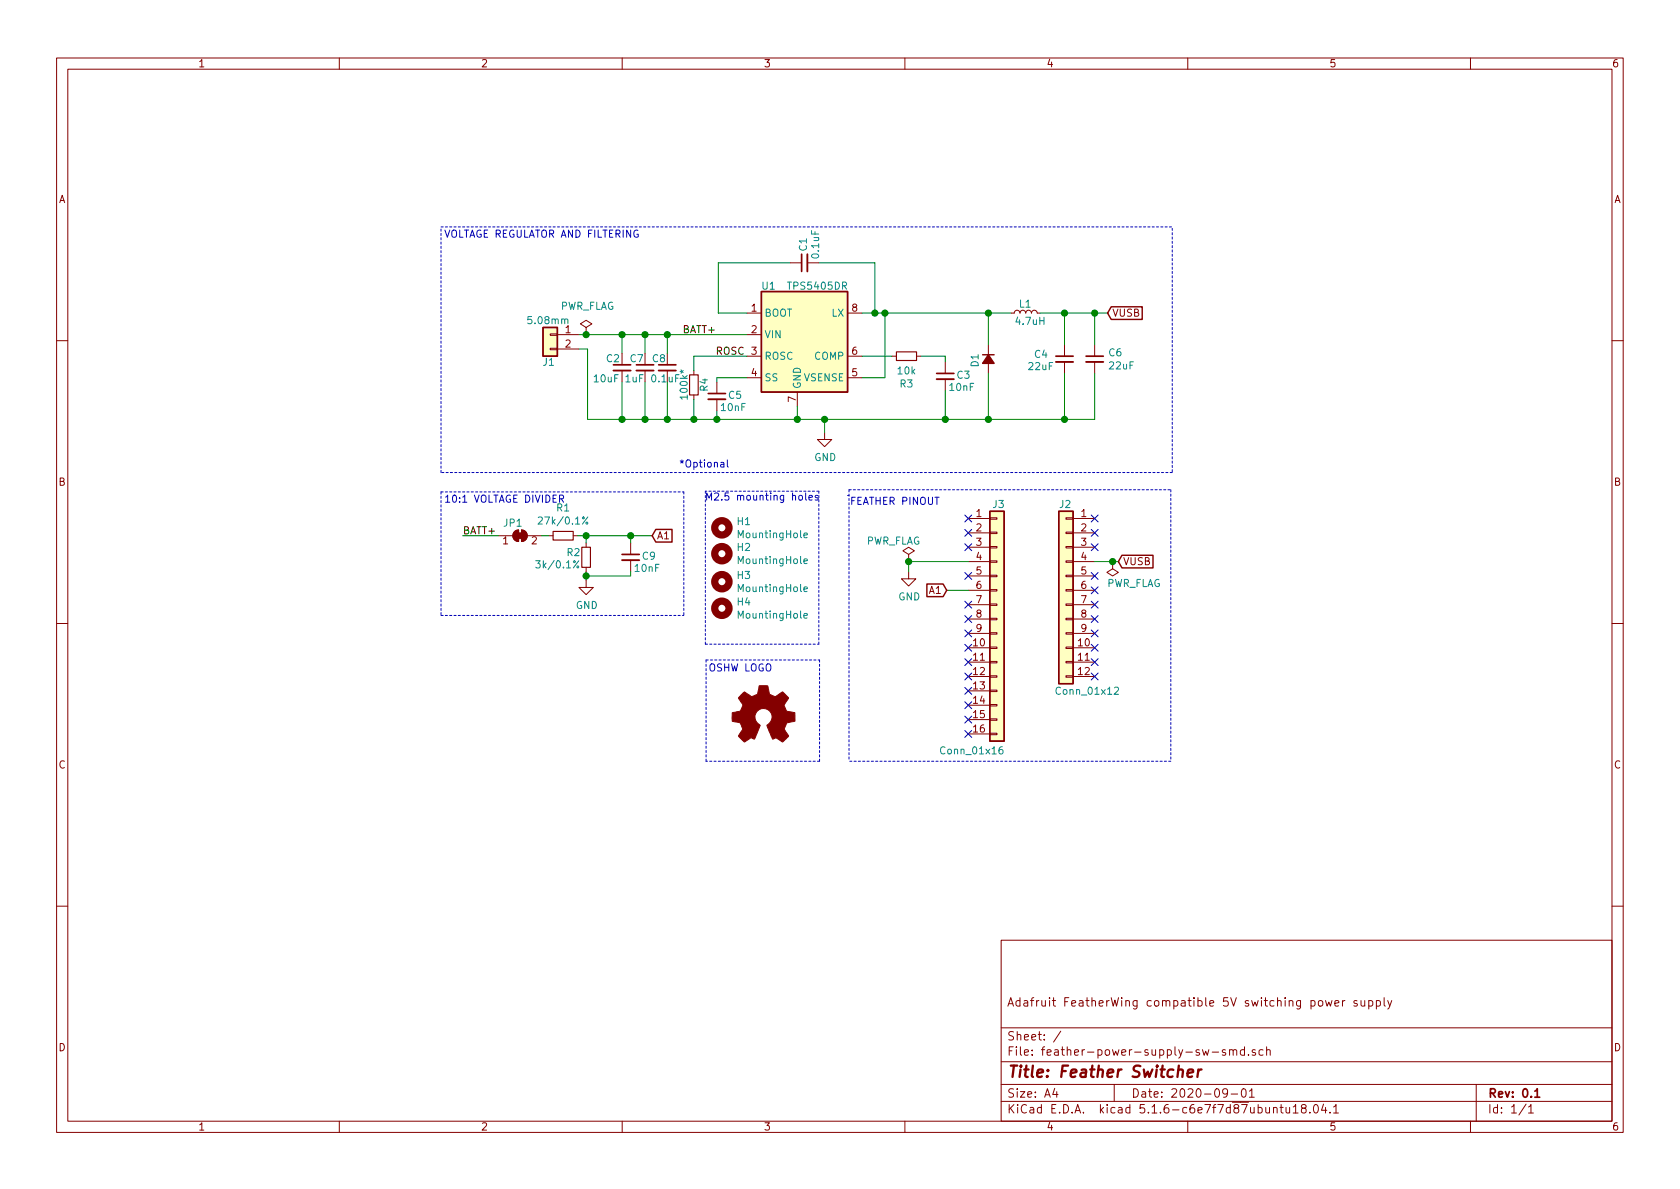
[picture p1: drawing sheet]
EESchema Schematic File Version 4
EELAYER 30 0
EELAYER END
$Descr A4 11693 8268
encoding utf-8
Sheet 1 1
Title "Feather Switcher"
Date "2020-09-01"
Rev "0.1"
Comp ""
Comment1 "Adafruit FeatherWing compatible 5V switching power supply"
Comment2 ""
Comment3 ""
Comment4 ""
$EndDescr
$Comp
L Connector_Generic:Conn_01x12 J2
U 1 1
P 7420 4100
F 0 "J2" H 7425 4700 50  0000 C CNN
F 1 "Conn_01x12" H 7270 3400 50  0000 C CNN
F 2 "Connector_PinHeader_2.54mm:PinHeader_1x12_P2.54mm_Vertical" H 7420 4100 50  0001 C CNN
F 3 "~" H 7420 4100 50  0001 C CNN
	1    7420 4100
	-1   0    0    -1  
$EndComp
$Comp
L Connector_Generic:Conn_01x16 J3
U 1 1
P 6940 4300
F 0 "J3" H 6905 5100 50  0000 L CNN
F 1 "Conn_01x16" H 6535 3385 50  0000 L CNN
F 2 "Connector_PinHeader_2.54mm:PinHeader_1x16_P2.54mm_Vertical" H 6940 4300 50  0001 C CNN
F 3 "~" H 6940 4300 50  0001 C CNN
	1    6940 4300
	1    0    0    -1  
$EndComp
$Comp
L power:GND #PWR01
U 1 1
P 5740 3000
F 0 "#PWR01" H 5740 2750 50  0001 C CNN
F 1 "GND" H 5745 2827 50  0000 C CNN
F 2 "" H 5740 3000 50  0001 C CNN
F 3 "" H 5740 3000 50  0001 C CNN
	1    5740 3000
	1    0    0    -1  
$EndComp
Text GLabel 7785 3900 2    50   Input ~ 0
VUSB
Wire Wire Line
	7620 3900 7745 3900
$Comp
L power:GND #PWR03
U 1 1
P 6325 3970
F 0 "#PWR03" H 6325 3720 50  0001 C CNN
F 1 "GND" H 6330 3797 50  0000 C CNN
F 2 "" H 6325 3970 50  0001 C CNN
F 3 "" H 6325 3970 50  0001 C CNN
	1    6325 3970
	1    0    0    -1  
$EndComp
Wire Wire Line
	6740 3900 6325 3900
Wire Wire Line
	6325 3900 6325 3970
$Comp
L power:PWR_FLAG #FLG02
U 1 1
P 7745 3900
F 0 "#FLG02" H 7745 3975 50  0001 C CNN
F 1 "PWR_FLAG" H 7595 4055 50  0000 C CNN
F 2 "" H 7745 3900 50  0001 C CNN
F 3 "~" H 7745 3900 50  0001 C CNN
	1    7745 3900
	-1   0    0    1   
$EndComp
Connection ~ 7745 3900
Wire Wire Line
	7745 3900 7785 3900
$Comp
L power:PWR_FLAG #FLG01
U 1 1
P 6325 3900
F 0 "#FLG01" H 6325 3975 50  0001 C CNN
F 1 "PWR_FLAG" H 6220 4045 50  0000 C CNN
F 2 "" H 6325 3900 50  0001 C CNN
F 3 "~" H 6325 3900 50  0001 C CNN
	1    6325 3900
	1    0    0    -1  
$EndComp
Connection ~ 6325 3900
Text Label 3220 3720 0    50   ~ 0
BATT+
Text GLabel 4540 3720 2    50   Input ~ 0
A1
Text GLabel 6590 4100 0    50   Input ~ 0
A1
Wire Wire Line
	6590 4100 6740 4100
NoConn ~ 7620 3700
NoConn ~ 7620 3800
NoConn ~ 7620 4000
NoConn ~ 7620 4100
NoConn ~ 7620 4200
NoConn ~ 7620 4300
NoConn ~ 7620 4400
NoConn ~ 7620 4500
NoConn ~ 7620 4600
NoConn ~ 7620 4700
NoConn ~ 6740 3700
NoConn ~ 6740 3800
NoConn ~ 6740 4000
NoConn ~ 6740 4200
NoConn ~ 6740 4300
NoConn ~ 6740 4400
NoConn ~ 6740 4500
NoConn ~ 6740 4600
NoConn ~ 6740 4700
NoConn ~ 6740 4800
NoConn ~ 6740 4900
NoConn ~ 6740 5000
NoConn ~ 6740 5100
$Comp
L Device:D_Small_ALT D1
U 1 1
P 6880 2490
F 0 "D1" H 6890 2400 50  0000 C CNN
F 1 "~" H 7000 2580 50  0000 C CNN
F 2 "Diode_SMD:D_SOD-123F" V 6880 2490 50  0001 C CNN
F 3 "" V 6880 2490 50  0001 C CNN
F 4 "" H 6880 2490 50  0001 C CNN "MPN"
F 5 "" H 6880 2490 50  0001 C CNN "DigiKey-PN"
	1    6880 2490
	0    1    1    0   
$EndComp
Text GLabel 7710 2170 2    50   Input ~ 0
VUSB
$Comp
L Device:C_Small C5
U 1 1
P 4990 2750
F 0 "C5" H 5065 2760 50  0000 L CNN
F 1 "10nF" H 5010 2675 50  0000 L CNN
F 2 "Capacitor_SMD:C_0603_1608Metric_Pad1.05x0.95mm_HandSolder" H 4990 2750 50  0001 C CNN
F 3 "~" H 4990 2750 50  0001 C CNN
	1    4990 2750
	1    0    0    -1  
$EndComp
$Comp
L Device:R_Small R3
U 1 1
P 6310 2470
F 0 "R3" V 6114 2470 50  0000 C CNN
F 1 "10k" V 6205 2470 50  0000 C CNN
F 2 "Resistor_SMD:R_0603_1608Metric_Pad1.05x0.95mm_HandSolder" H 6310 2470 50  0001 C CNN
F 3 "~" H 6310 2470 50  0001 C CNN
F 4 "‎P20138CT-ND‎" V 6310 2470 50  0001 C CNN "DigiKey_PN"
	1    6310 2470
	0    -1   -1   0   
$EndComp
$Comp
L Device:C_Small C3
U 1 1
P 6580 2610
F 0 "C3" H 6655 2620 50  0000 L CNN
F 1 "10nF" H 6600 2535 50  0000 L CNN
F 2 "Capacitor_SMD:C_0603_1608Metric_Pad1.05x0.95mm_HandSolder" H 6580 2610 50  0001 C CNN
F 3 "~" H 6580 2610 50  0001 C CNN
	1    6580 2610
	1    0    0    -1  
$EndComp
$Comp
L Device:C_Small C2
U 1 1
P 4330 2550
F 0 "C2" H 4215 2615 50  0000 L CNN
F 1 "10uF" H 4125 2475 50  0000 L CNN
F 2 "Capacitor_SMD:C_1206_3216Metric_Pad1.42x1.75mm_HandSolder" H 4330 2550 50  0001 C CNN
F 3 "~" H 4330 2550 50  0001 C CNN
F 4 "1276-3100-1-ND‎" H 4330 2550 50  0001 C CNN "DigiKey_PN"
	1    4330 2550
	1    0    0    -1  
$EndComp
$Comp
L Device:C_Small C1
U 1 1
P 5600 1820
F 0 "C1" H 5675 1830 50  0000 L CNN
F 1 "0.1uF" H 5620 1745 50  0000 L CNN
F 2 "Capacitor_SMD:C_0603_1608Metric_Pad1.05x0.95mm_HandSolder" H 5600 1820 50  0001 C CNN
F 3 "~" H 5600 1820 50  0001 C CNN
	1    5600 1820
	0    -1   -1   0   
$EndComp
Wire Wire Line
	5700 1820 6090 1820
Wire Wire Line
	6090 1820 6090 2170
Wire Wire Line
	6090 2170 6000 2170
Wire Wire Line
	6090 2170 6160 2170
Wire Wire Line
	6880 2170 6880 2390
Connection ~ 6090 2170
Wire Wire Line
	6880 2170 7040 2170
Connection ~ 6880 2170
Wire Wire Line
	7240 2170 7410 2170
Wire Wire Line
	7410 2170 7410 2390
Wire Wire Line
	7410 2170 7620 2170
Connection ~ 7410 2170
Wire Wire Line
	6000 2470 6210 2470
Wire Wire Line
	6410 2470 6580 2470
Wire Wire Line
	6580 2470 6580 2510
Wire Wire Line
	6580 2710 6580 2910
Wire Wire Line
	6880 2590 6880 2910
Wire Wire Line
	6880 2910 6580 2910
Wire Wire Line
	7410 2590 7410 2910
Connection ~ 6880 2910
Wire Wire Line
	5200 2170 5000 2170
Wire Wire Line
	5000 2170 5000 1820
Wire Wire Line
	5000 1820 5500 1820
Wire Wire Line
	5200 2620 4990 2620
Wire Wire Line
	4990 2620 4990 2650
Wire Wire Line
	4990 2850 4990 2910
Wire Wire Line
	4990 2910 5550 2910
Wire Wire Line
	4330 2650 4330 2910
Connection ~ 4990 2910
Wire Wire Line
	6000 2620 6160 2620
Wire Wire Line
	6160 2620 6160 2170
Connection ~ 6160 2170
Wire Wire Line
	6160 2170 6880 2170
Wire Wire Line
	4030 2420 4090 2420
Wire Wire Line
	4090 2420 4090 2910
Wire Wire Line
	4090 2910 4330 2910
Connection ~ 4330 2910
Text Label 4750 2320 0    50   ~ 0
BATT+
Wire Wire Line
	4330 2320 4330 2450
Wire Wire Line
	4330 2320 4490 2320
Connection ~ 4330 2320
Text Label 4980 2470 0    50   ~ 0
ROSC
NoConn ~ 7620 3600
NoConn ~ 6740 3600
Wire Notes Line
	5910 3400 8150 3400
Wire Notes Line
	8150 3400 8150 5290
Wire Notes Line
	8150 5290 5910 5290
Wire Notes Line
	5910 3440 5900 3440
Wire Notes Line
	5910 3400 5910 5290
Wire Notes Line
	4760 3415 4760 4275
Wire Notes Line
	8160 1580 8160 3280
Wire Notes Line
	8160 3280 3070 3280
Wire Notes Line
	3070 3280 3070 1570
Wire Notes Line
	3070 1570 8160 1570
Connection ~ 5550 2910
$Comp
L custom:TPS5405DR U1
U 1 1
P 5600 2320
F 0 "U1" H 5350 2660 50  0000 C CNN
F 1 "TPS5405DR" H 5690 2660 50  0000 C CNN
F 2 "digikey-footprints:SOIC-8_W3.9mm" H 5650 1870 50  0001 L CIN
F 3 "https://www.ti.com/lit/ds/symlink/tps5405.pdf" H 5600 2320 50  0001 C CNN
	1    5600 2320
	1    0    0    -1  
$EndComp
Connection ~ 6580 2910
Wire Wire Line
	5550 2910 5740 2910
Wire Wire Line
	5550 2820 5550 2910
Wire Wire Line
	5740 2910 5740 3000
Connection ~ 5740 2910
Wire Wire Line
	5740 2910 6580 2910
$Comp
L Device:L_Small L1
U 1 1
P 7140 2170
F 0 "L1" V 7200 2220 50  0000 R CNN
F 1 "4.7uH" V 7080 2250 50  0000 R CNN
F 2 "My libs:TDK-VLS4012HBX" H 7140 2170 50  0001 C CNN
F 3 "~" H 7140 2170 50  0001 C CNN
F 4 "SRN3012TA-4R7MCT-ND‎" V 7140 2170 50  0001 C CNN "DigiKey_PN"
	1    7140 2170
	0    -1   -1   0   
$EndComp
$Comp
L Device:C_Small C6
U 1 1
P 7620 2490
F 0 "C6" H 7712 2536 50  0000 L CNN
F 1 "22uF" H 7712 2445 50  0000 L CNN
F 2 "Capacitor_SMD:C_1210_3225Metric_Pad1.42x2.65mm_HandSolder" H 7620 2490 50  0001 C CNN
F 3 "https://www.yuden.co.jp/productdata/catalog/mlcc06_e.pdf" H 7620 2490 50  0001 C CNN
F 4 "587-1334-1-ND" H 7620 2490 50  0001 C CNN "DigiKey_PN"
	1    7620 2490
	1    0    0    -1  
$EndComp
Wire Wire Line
	7620 2390 7620 2170
Connection ~ 7620 2170
Wire Wire Line
	7620 2170 7710 2170
Wire Wire Line
	7620 2590 7620 2910
Wire Wire Line
	6880 2910 7410 2910
Connection ~ 7410 2910
Wire Wire Line
	7410 2910 7620 2910
$Comp
L Connector_Generic:Conn_01x02 J1
U 1 1
P 3830 2320
F 0 "J1" H 3840 2130 50  0000 C CNN
F 1 "5.08mm" H 3845 2420 50  0000 C CNN
F 2 "TerminalBlock_Phoenix:TerminalBlock_Phoenix_MKDS-1,5-2_1x02_P5.00mm_Horizontal" H 3830 2320 50  0001 C CNN
F 3 "~" H 3830 2320 50  0001 C CNN
	1    3830 2320
	-1   0    0    -1  
$EndComp
$Comp
L Device:R_Small R4
U 1 1
P 4830 2670
F 0 "R4" V 4900 2670 50  0000 C CNN
F 1 "100k*" V 4760 2670 50  0000 C CNN
F 2 "Resistor_SMD:R_0603_1608Metric_Pad1.05x0.95mm_HandSolder" H 4830 2670 50  0001 C CNN
F 3 "~" H 4830 2670 50  0001 C CNN
F 4 "‎P20138CT-ND‎" V 4830 2670 50  0001 C CNN "DigiKey_PN"
	1    4830 2670
	1    0    0    -1  
$EndComp
Wire Wire Line
	4830 2470 4830 2570
Wire Wire Line
	4830 2470 5200 2470
Wire Wire Line
	4830 2770 4830 2910
Connection ~ 4830 2910
Wire Wire Line
	4830 2910 4990 2910
Wire Wire Line
	4030 2320 4080 2320
Text Notes 5915 3515 0    50   ~ 0
FEATHER PINOUT
Text Notes 3090 1655 0    50   ~ 0
VOLTAGE REGULATOR AND FILTERING
Text Notes 4725 3255 0    50   ~ 0
*Optional
$Comp
L power:PWR_FLAG #FLG03
U 1 1
P 4080 2320
F 0 "#FLG03" H 4080 2395 50  0001 C CNN
F 1 "PWR_FLAG" H 4090 2520 50  0000 C CNN
F 2 "" H 4080 2320 50  0001 C CNN
F 3 "~" H 4080 2320 50  0001 C CNN
	1    4080 2320
	1    0    0    -1  
$EndComp
Connection ~ 4080 2320
Wire Wire Line
	4080 2320 4330 2320
$Comp
L Device:C_Small C7
U 1 1
P 4490 2550
F 0 "C7" H 4380 2615 50  0000 L CNN
F 1 "1uF" H 4345 2475 50  0000 L CNN
F 2 "Capacitor_SMD:C_0603_1608Metric_Pad1.05x0.95mm_HandSolder" H 4490 2550 50  0001 C CNN
F 3 "https://www.yuden.co.jp/productdata/catalog/mlcc06_e.pdf" H 4490 2550 50  0001 C CNN
F 4 "587-2396-1-ND" H 4490 2550 50  0001 C CNN "DigiKey_PN"
	1    4490 2550
	1    0    0    -1  
$EndComp
$Comp
L Device:C_Small C8
U 1 1
P 4645 2550
F 0 "C8" H 4535 2615 50  0000 L CNN
F 1 "0.1uF" H 4525 2475 50  0000 L CNN
F 2 "Capacitor_SMD:C_0603_1608Metric_Pad1.05x0.95mm_HandSolder" H 4645 2550 50  0001 C CNN
F 3 "https://www.yuden.co.jp/productdata/catalog/mlcc06_e.pdf" H 4645 2550 50  0001 C CNN
F 4 "587-2396-1-ND" H 4645 2550 50  0001 C CNN "DigiKey_PN"
	1    4645 2550
	1    0    0    -1  
$EndComp
Wire Wire Line
	4490 2450 4490 2320
Connection ~ 4490 2320
Wire Wire Line
	4645 2450 4645 2320
Wire Wire Line
	4490 2320 4645 2320
Connection ~ 4645 2320
Wire Wire Line
	4645 2320 5200 2320
Wire Wire Line
	4645 2650 4645 2910
Connection ~ 4645 2910
Wire Wire Line
	4645 2910 4830 2910
Wire Wire Line
	4490 2650 4490 2910
Wire Wire Line
	4330 2910 4490 2910
Connection ~ 4490 2910
Wire Wire Line
	4490 2910 4645 2910
$Comp
L Mechanical:MountingHole H1
U 1 1
P 5025 3665
F 0 "H1" H 5125 3711 50  0000 L CNN
F 1 "MountingHole" H 5125 3620 50  0000 L CNN
F 2 "MountingHole:MountingHole_2.7mm_M2.5" H 5025 3665 50  0001 C CNN
F 3 "~" H 5025 3665 50  0001 C CNN
	1    5025 3665
	1    0    0    -1  
$EndComp
$Comp
L Mechanical:MountingHole H2
U 1 1
P 5025 3845
F 0 "H2" H 5125 3891 50  0000 L CNN
F 1 "MountingHole" H 5125 3800 50  0000 L CNN
F 2 "MountingHole:MountingHole_2.7mm_M2.5" H 5025 3845 50  0001 C CNN
F 3 "~" H 5025 3845 50  0001 C CNN
	1    5025 3845
	1    0    0    -1  
$EndComp
$Comp
L Mechanical:MountingHole H3
U 1 1
P 5025 4040
F 0 "H3" H 5125 4086 50  0000 L CNN
F 1 "MountingHole" H 5125 3995 50  0000 L CNN
F 2 "MountingHole:MountingHole_2.7mm_M2.5" H 5025 4040 50  0001 C CNN
F 3 "~" H 5025 4040 50  0001 C CNN
	1    5025 4040
	1    0    0    -1  
$EndComp
$Comp
L Mechanical:MountingHole H4
U 1 1
P 5025 4225
F 0 "H4" H 5125 4271 50  0000 L CNN
F 1 "MountingHole" H 5125 4180 50  0000 L CNN
F 2 "MountingHole:MountingHole_2.7mm_M2.5" H 5025 4225 50  0001 C CNN
F 3 "~" H 5025 4225 50  0001 C CNN
	1    5025 4225
	1    0    0    -1  
$EndComp
Wire Notes Line
	4910 4475 5700 4475
Wire Notes Line
	5700 4475 5700 3410
Wire Notes Line
	5700 3410 4910 3410
Wire Notes Line
	4910 3410 4910 4475
Text Notes 4905 3485 0    50   ~ 0
M2.5 mounting holes
Wire Wire Line
	3220 3720 3470 3720
Wire Notes Line
	3070 4275 4760 4275
Wire Notes Line
	3070 3415 4760 3415
Wire Notes Line
	3070 3415 3070 4280
$Comp
L Jumper:SolderJumper_2_Bridged JP1
U 1 1
P 3620 3720
F 0 "JP1" H 3570 3810 50  0000 C CNN
F 1 "SolderJumper_2_Bridged" H 3285 3630 50  0001 C CNN
F 2 "Jumper:SolderJumper-2_P1.3mm_Bridged_RoundedPad1.0x1.5mm" H 3620 3720 50  0001 C CNN
F 3 "~" H 3620 3720 50  0001 C CNN
	1    3620 3720
	1    0    0    -1  
$EndComp
Text Notes 3090 3500 0    50   ~ 0
10:1 VOLTAGE DIVIDER
Wire Wire Line
	4080 4030 4080 4000
Wire Wire Line
	4080 3720 4080 3770
$Comp
L power:GND #PWR02
U 1 1
P 4080 4030
F 0 "#PWR02" H 4080 3780 50  0001 C CNN
F 1 "GND" H 4085 3857 50  0000 C CNN
F 2 "" H 4080 4030 50  0001 C CNN
F 3 "" H 4080 4030 50  0001 C CNN
	1    4080 4030
	1    0    0    -1  
$EndComp
$Comp
L Device:R_Small R1
U 1 1
P 3920 3720
F 0 "R1" V 3724 3720 50  0000 C CNN
F 1 "27k/0.1%" V 3815 3720 50  0000 C CNN
F 2 "Resistor_SMD:R_0603_1608Metric_Pad1.05x0.95mm_HandSolder" H 3920 3720 50  0001 C CNN
F 3 "~" H 3920 3720 50  0001 C CNN
F 4 "‎P20138CT-ND‎" V 3920 3720 50  0001 C CNN "DigiKey_PN"
	1    3920 3720
	0    1    1    0   
$EndComp
$Comp
L Device:R_Small R2
U 1 1
P 4080 3870
F 0 "R2" H 3940 3905 50  0000 L CNN
F 1 "3k/0.1%" H 3720 3820 50  0000 L CNN
F 2 "Resistor_SMD:R_0603_1608Metric_Pad1.05x0.95mm_HandSolder" H 4080 3870 50  0001 C CNN
F 3 "~" H 4080 3870 50  0001 C CNN
F 4 "P20072CT-ND‎" H 4080 3870 50  0001 C CNN "DigiKey_PN"
	1    4080 3870
	1    0    0    -1  
$EndComp
$Comp
L Device:C_Small C4
U 1 1
P 7410 2490
F 0 "C4" H 7195 2525 50  0000 L CNN
F 1 "22uF" H 7150 2440 50  0000 L CNN
F 2 "Capacitor_SMD:C_1210_3225Metric_Pad1.42x2.65mm_HandSolder" H 7410 2490 50  0001 C CNN
F 3 "https://www.yuden.co.jp/productdata/catalog/mlcc06_e.pdf" H 7410 2490 50  0001 C CNN
F 4 "587-1334-1-ND" H 7410 2490 50  0001 C CNN "DigiKey_PN"
	1    7410 2490
	1    0    0    -1  
$EndComp
Wire Wire Line
	3770 3720 3820 3720
$Comp
L Device:C_Small C9
U 1 1
P 4390 3870
F 0 "C9" H 4465 3880 50  0000 L CNN
F 1 "10nF" H 4410 3795 50  0000 L CNN
F 2 "Capacitor_SMD:C_0603_1608Metric_Pad1.05x0.95mm_HandSolder" H 4390 3870 50  0001 C CNN
F 3 "~" H 4390 3870 50  0001 C CNN
	1    4390 3870
	1    0    0    -1  
$EndComp
Wire Wire Line
	4540 3720 4390 3720
Connection ~ 4080 3720
Wire Wire Line
	4080 3720 4020 3720
Wire Wire Line
	4390 3770 4390 3720
Connection ~ 4390 3720
Wire Wire Line
	4390 3720 4080 3720
Wire Wire Line
	4390 3970 4390 4000
Wire Wire Line
	4390 4000 4080 4000
Connection ~ 4080 4000
Wire Wire Line
	4080 4000 4080 3970
$Comp
L Graphic:Logo_Open_Hardware_Small #LOGO?
U 1 1
P 5315 4985
F 0 "#LOGO?" H 5315 5260 50  0001 C CNN
F 1 "Logo_Open_Hardware_Small" H 5315 4760 50  0001 C CNN
F 2 "Symbol:OSHW-Logo2_7.3x6mm_Copper" H 5315 4985 50  0001 C CNN
F 3 "~" H 5315 4985 50  0001 C CNN
	1    5315 4985
	1    0    0    -1  
$EndComp
Wire Notes Line
	5705 5290 4915 5290
Wire Notes Line
	4915 5290 4915 4585
Wire Notes Line
	4915 4585 5705 4585
Wire Notes Line
	5705 4585 5705 5290
Text Notes 4930 4675 0    50   ~ 0
OSHW LOGO
$EndSCHEMATC
